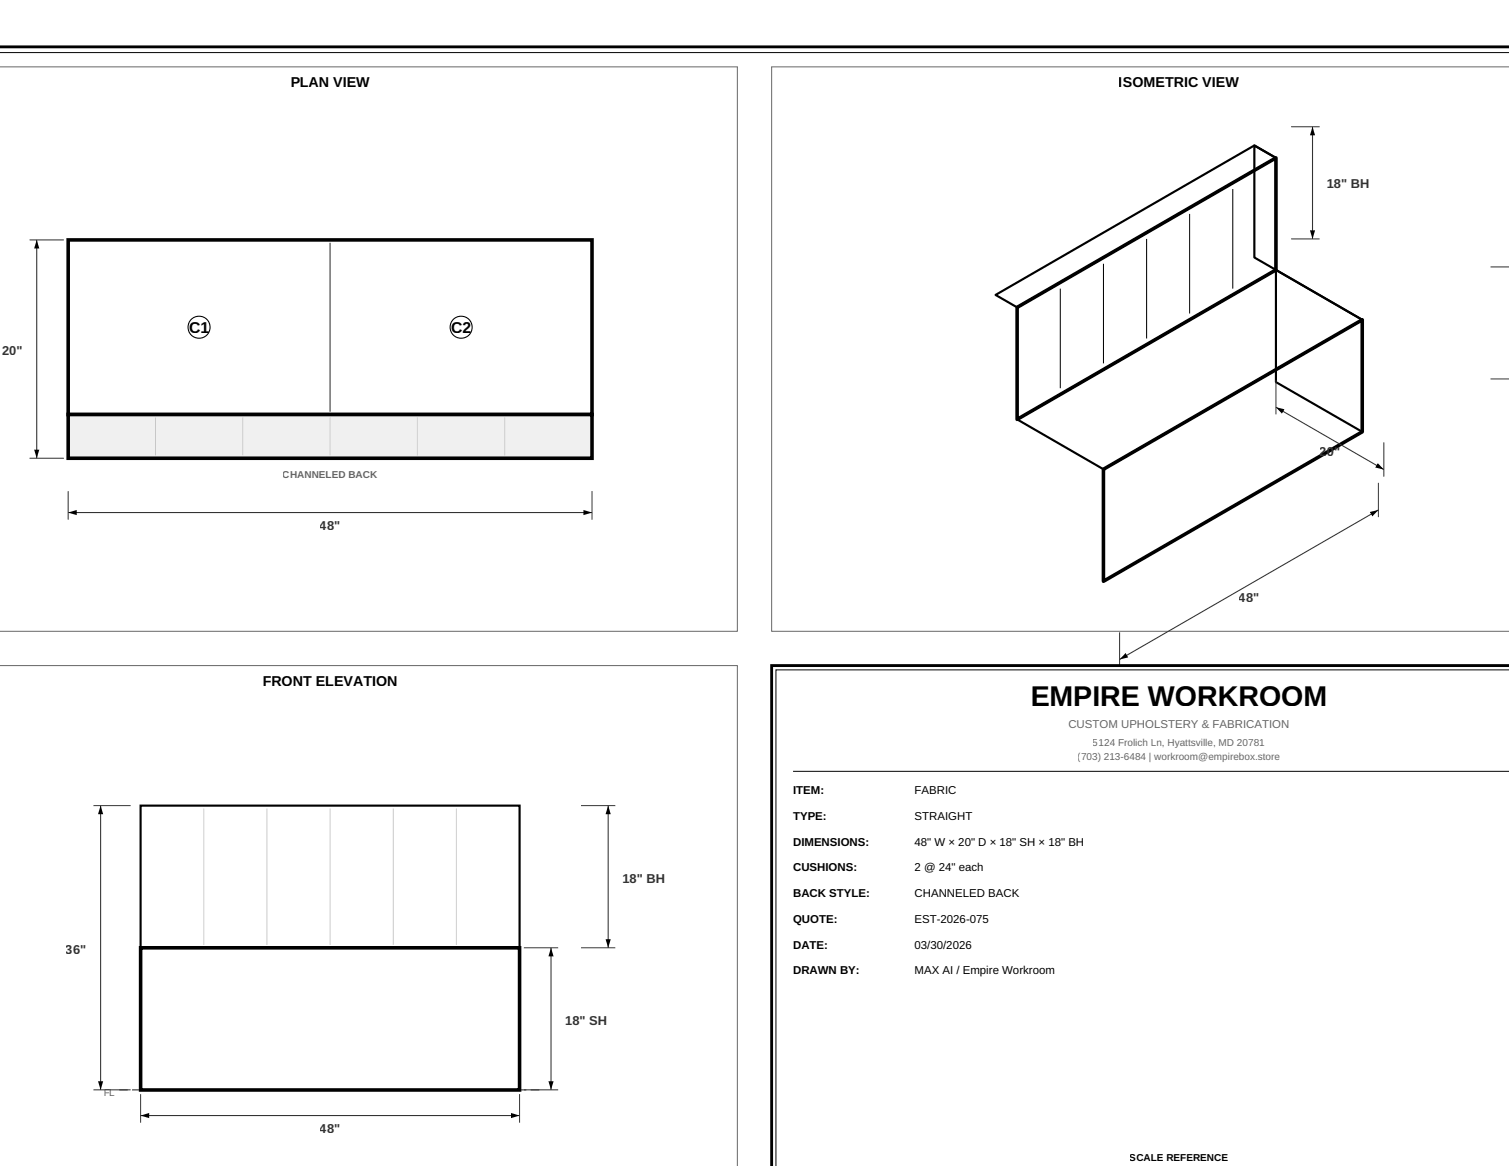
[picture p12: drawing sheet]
<svg xmlns="http://www.w3.org/2000/svg" width="279mm" height="216mm" viewBox="0 0 279 216" stroke-linecap="round" stroke-linejoin="round" font-family="sans-serif">
<path d="M-.1 8.7h279.5" fill="none" stroke="#000" stroke-width=".53"/>
<path d="M-.1 9.7h279.5" fill="none" stroke="#000" stroke-width=".19"/>
<path d="M-.1 12.4h136.6v104.5h-136.6" fill="none" stroke="#666" stroke-width=".19"/>
<path d="M12.6 44.4h97v32.4h-97z" fill="none" stroke="#000" stroke-width=".66" stroke-linecap="butt"/>
<path d="M12.6 76.8h97v8.1h-97z" fill="#f0f0f0" stroke="#000" stroke-width=".66" stroke-linecap="butt"/>
<path d="M28.8 77.3v7zM45 77.3v7zM61.1 77.3v7zM77.3 77.3v7zM93.5 77.3v7z" fill="#000" stroke="#ccc" stroke-width=".19"/>
<path d="M61.1 45v31.2z" fill="#000" stroke="#666" stroke-width=".26"/>
<g fill="#fff" stroke="#000" stroke-width=".2">
<circle cx="36.8" cy="60.6" r="2.04"/>
<circle cx="85.4" cy="60.6" r="2.04"/>
</g>
<g fill="#000" stroke="#333" stroke-width=".19">
<path d="M239.1 23.5h5.2zM5.5 44.4h6.3zM239.1 44.2h5.2zM276 49.4h3.4zM236.2 70.4v6.3zM276 70.2h3.4zM5.5 84.9h6.3zM12.6 90.9v5.3zM109.6 90.9v5.3zM255.2 89.4v6.4zM256.2 81.9v6.4zM207.3 117.1v6.3z"/>
<path d="M17.3 149.2h6.9zM107.6 149.2h6.3zM97 175.5h6.3zM107.6 175.5h6.3zM17.3 201.8h6.9zM26 202.6v5.3zM96.2 202.6v5.3zM97 201.8h6.3z"/>
</g>
<path d="M6.8 44.4v40.5zM243 23.5v20.7zM12.6 94.9h97zM236.2 75.4l20 11.5zM207.3 122.1l47.9-27.7zM112.6 149.2v26.3zM18.6 149.2v52.6zM26 206.6h70.2zM102 175.5v26.3z" fill="#000" stroke="#333" stroke-width=".2"/>
<g fill="#000">
<path d="M243 23.5l.5 1.6h-1zM6.8 44.4l.5 1.6h-1zM242.5 42.7h1l-.5 1.5zM236.2 75.4l1.7 .4-.5 .8zM6.3 83.3h1l-.5 1.6zM12.6 94.9l1.6-.5v1zM108 94.4l1.6 .5-1.6 .5zM253.6 94.8l1.6-.4-1.1 1.2zM255.1 85.7l1.1 1.2-1.6-.3zM208.4 120.9l.5 .8-1.6 .4zM18.6 149.2l.5 1.6h-.9zM112.6 149.2l.5 1.6h-1z"/>
<path d="M102 175.5l.5 1.6h-1zM112.1 173.9h1l-.5 1.6zM18.2 200.2h.9l-.5 1.6zM26 206.6l1.6-.5v.9zM94.6 206.1l1.6 .5-1.6 .4zM101.5 200.2h1l-.5 1.6z"/>
</g>
<path d="M142.9 12.4v104.5h136.5M142.9 12.4h.1M142.9 12.4h136.5M-.1 123.2h136.6v92.7" fill="none" stroke="#666" stroke-width=".19"/>
<path d="M188.3 56.9l47.9-27.7v20.8l-47.9 27.7zM204.3 86.9l47.9-27.7v20.8l-47.9 27.6zM26 175.5h70.2v26.3h-70.2z" fill="none" stroke="#000" stroke-width=".66" stroke-linecap="butt"/>
<path d="M232.3 26.9l3.9 2.3v20.8l-3.9-2.3zM184.3 54.6l48-27.7 3.9 2.3-47.9 27.7zM236.2 50l16 9.2v20.8l-16-9.3zM188.3 77.7l47.9-27.7 16 9.2-47.9 27.7zM26 149.2h70.2v26.3h-70.2z" fill="none" stroke="#000" stroke-width=".4"/>
<path d="M188.3 77.7l47.9-27.7z" fill="#000" stroke="#000" stroke-width=".26"/>
<path d="M220.3 39.6v18.4zM228.3 35v18.4zM196.3 53.4v18.5zM204.3 48.8v18.5zM212.3 44.2v18.5zM146.8 142.8h132.6z" fill="#000" stroke="#000" stroke-width=".19"/>
<path d="M22.1 201.8h78.1z" fill="#000" stroke="#666" stroke-width=".26" stroke-dasharray="1.6 .8" stroke-linecap="butt"/>
<path d="M37.7 149.7v25.3zM49.4 149.7v25.3zM61.1 149.7v25.3zM72.8 149.7v25.3zM84.5 149.7v25.3z" fill="#000" stroke="#ccc" stroke-width=".19"/>
<path d="M26 175.5h70.2z" fill="#000" stroke="#000" stroke-width=".4"/>
<path d="M279.4 123.2h-136.5v92.7" fill="none" stroke="#000" stroke-width=".53"/>
<path d="M279.4 124h-135.7v91.9" fill="none" stroke="#000" stroke-width=".19"/>
<text font-size="5.3" x="190.8" y="130.7">EMPIRE WORKROOM</text>
<g font-size="2.9">
<text x="35" y="61.6">C1</text>
<text x="83.5" y="61.6">C2</text>
</g>
<g font-size="2.6">
<text x="53.8" y="16.1">PLAN VIEW</text>
<text x="207.2" y="16.1">ISOMETRIC VIEW</text>
<text x="48.6" y="126.9">FRONT ELEVATION</text>
</g>
<g font-size="2.4" fill="#333">
<text x="245.7" y="34.9">18&quot; BH</text>
<text x=".4" y="65.7">20&quot;</text>
<text x="244.4" y="84.3">20&quot;</text>
<text x="59.2" y="98.1">48&quot;</text>
<text x="229.4" y="111.4">48&quot;</text>
<text x="115.3" y="163.4">18&quot; BH</text>
<text x="12.2" y="176.6">36&quot;</text>
<text x="104.7" y="189.7">18&quot; SH</text>
<text x="59.2" y="209.7">48&quot;</text>
</g>
<text font-size="2.1" fill="#666" x="197.8" y="134.9">CUSTOM UPHOLSTERY &amp; FABRICATION</text>
<g font-size="2.1">
<text x="146.8" y="147.1">ITEM:</text>
<text x="169.3" y="147.1">FABRIC</text>
<text x="146.8" y="151.8">TYPE:</text>
<text x="169.3" y="151.8">STRAIGHT</text>
<text x="146.8" y="156.6">DIMENSIONS:</text>
<text x="146.8" y="161.3">CUSHIONS:</text>
<text x="169.3" y="156.6">48&quot; W × 20&quot; D × 18&quot; SH × 18&quot; BH</text>
<text x="169.3" y="161.3">2 @ 24&quot; each</text>
<text x="146.8" y="166.1">BACK STYLE:</text>
<text x="169.3" y="166.1">CHANNELED BACK</text>
<text x="146.8" y="170.9">QUOTE:</text>
<text x="169.3" y="170.9">EST-2026-075</text>
<text x="146.8" y="175.6">DATE:</text>
<text x="169.3" y="175.6">03/30/2026</text>
<text x="146.8" y="180.4">DRAWN BY:</text>
<text x="169.3" y="180.4">MAX AI / Empire Workroom</text>
</g>
<g font-size="1.9" fill="#666">
<text x="52.4" y="88.6">CHANNELED BACK</text>
<text x="199.5" y="140.7">(703) 213-6484 | workroom@empirebox.store</text>
<text x="202.4" y="138.1">5124 Frolich Ln, Hyattsville, MD 20781</text>
<text x="19.1" y="202.9">FL</text>
</g>
<text font-size="1.9" x="209.2" y="215.1">SCALE REFERENCE</text>
</svg>
